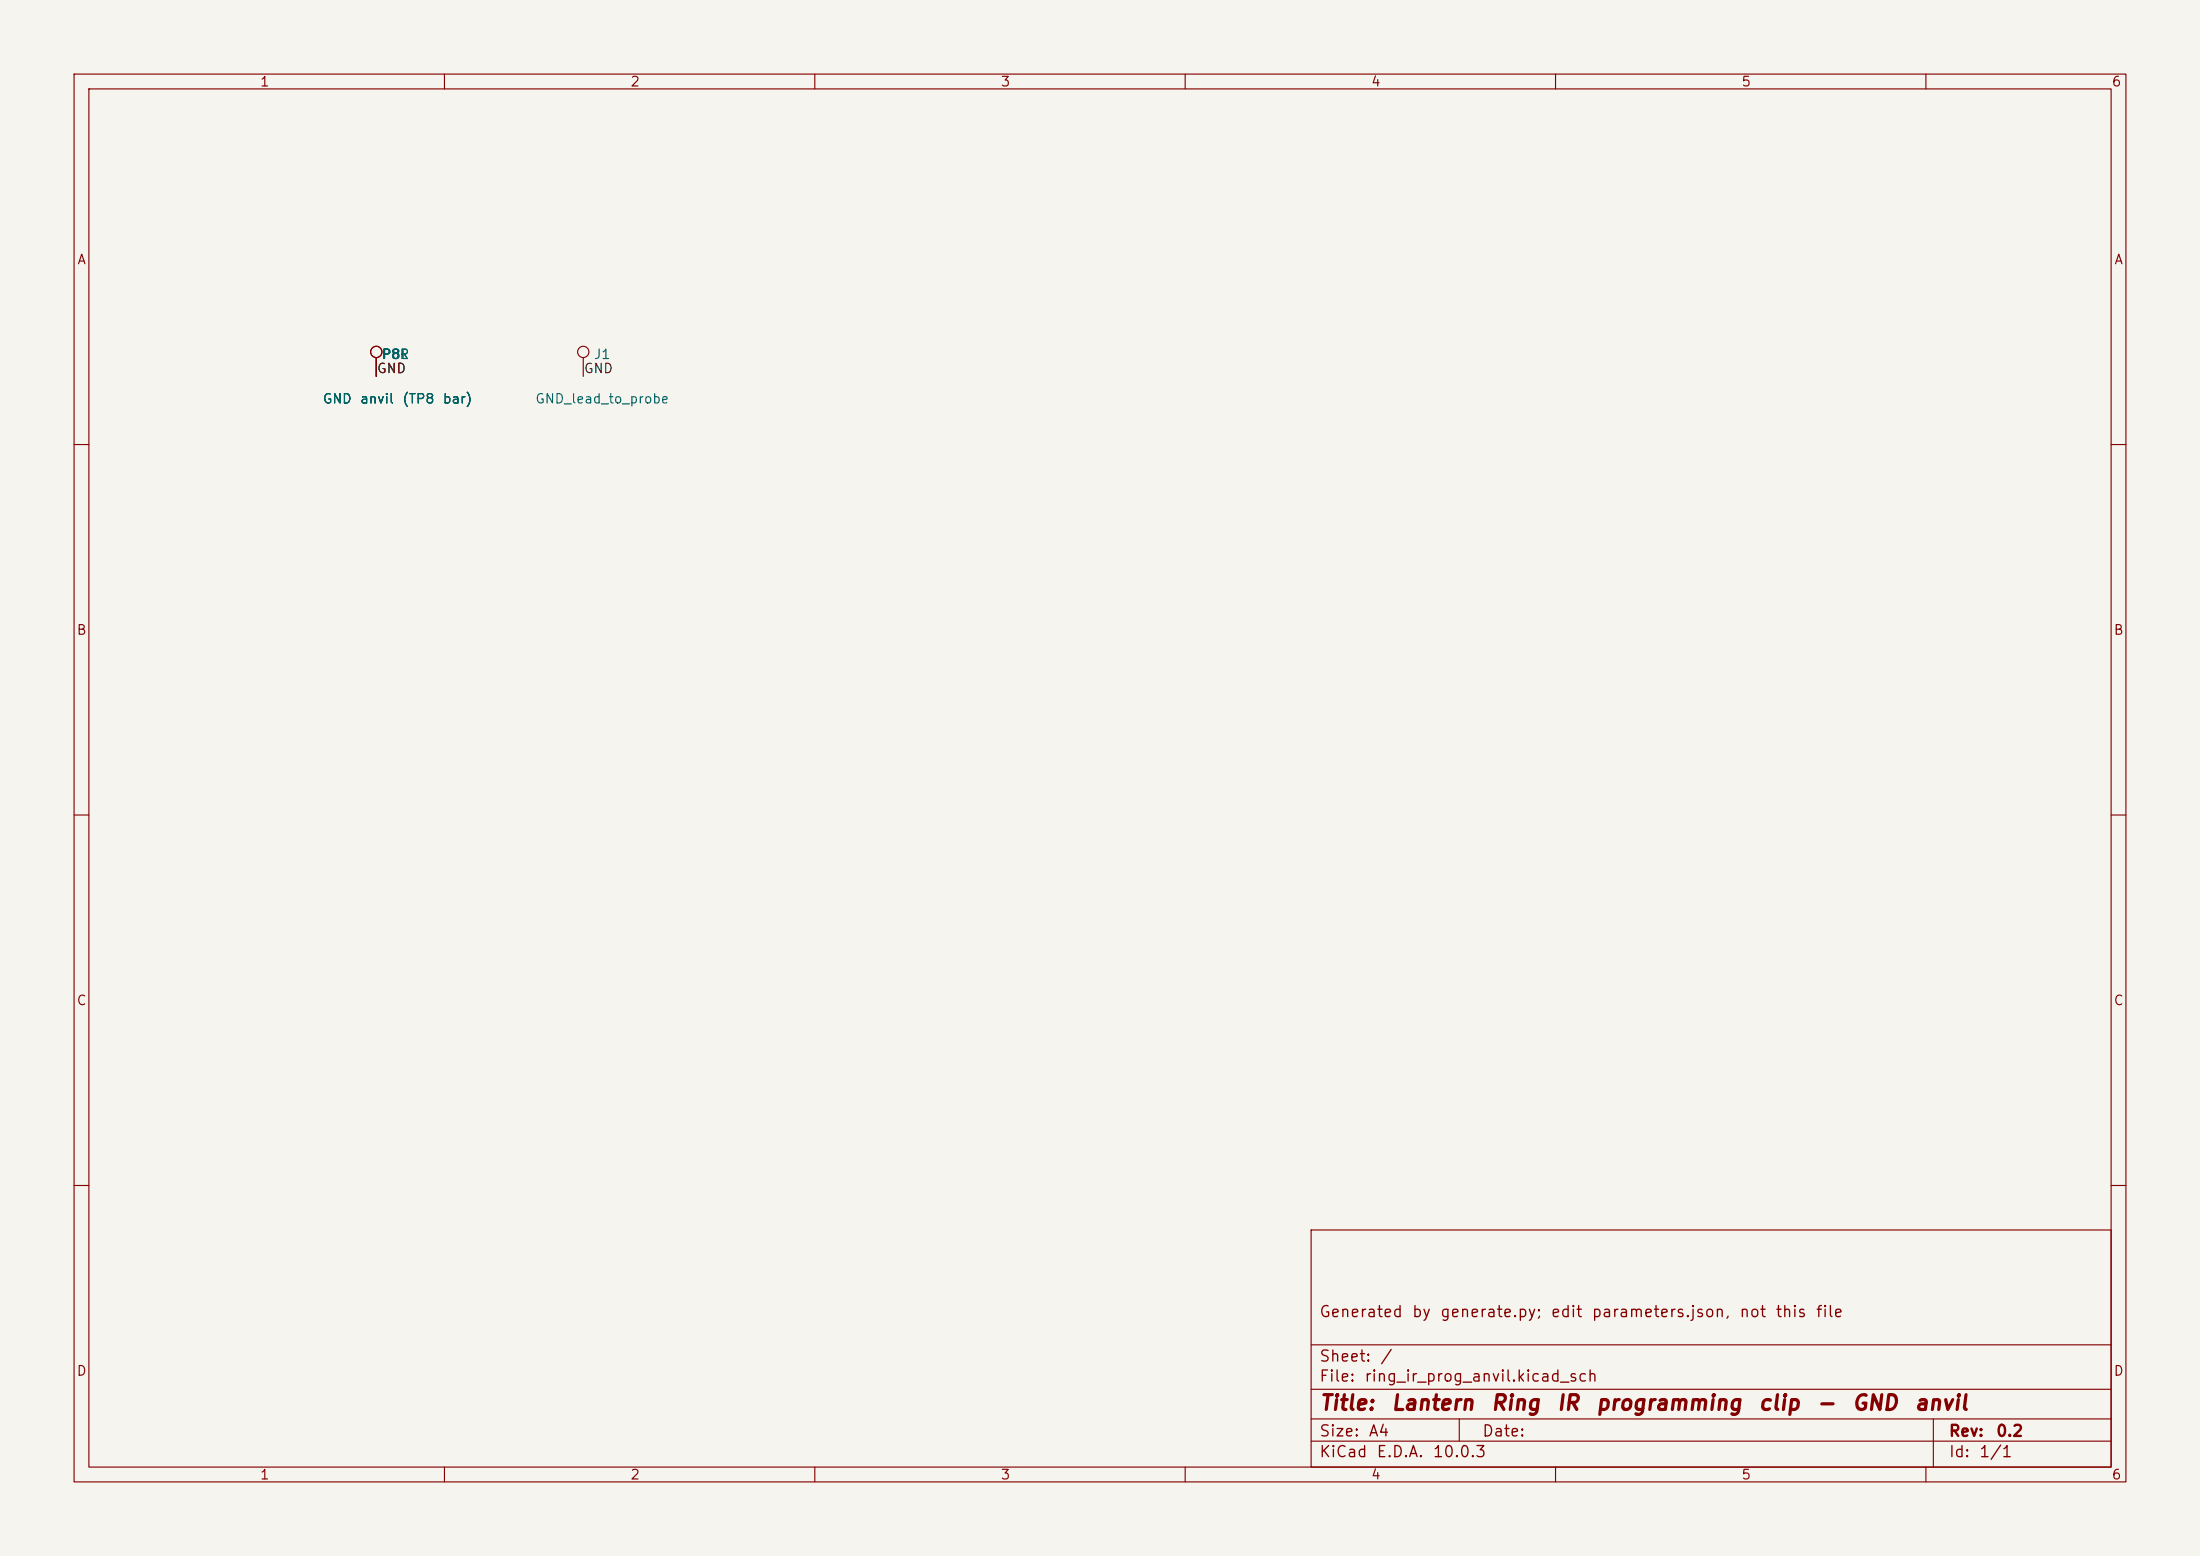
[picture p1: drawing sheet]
<svg xmlns="http://www.w3.org/2000/svg" width="297mm" height="210mm" viewBox="0 0 297 210" stroke-linecap="round" stroke-linejoin="round" font-family="sans-serif">
<path d="M0 0h297v210h-297z" fill="#f5f4ef" stroke="#f5f4ef" stroke-width=".14"/>
<g fill="none" stroke="#840000" stroke-width=".15">
<path d="M10 10h277v190h-277zM12 12h273v186h-273zM60 10v2M110 10v2M160 10v2M210 10v2M260 10v2M50.8 48.3v2.5M78.7 48.3v2.5M10 60h2M285 60h2M10 110h2"/>
<path d="M285 110h2M10 160h2M177 166h108v32h-108zM285 160h2M60 198v2M110 198v2M160 198v2M177 194.5h108M177 191.5h108M177 187.5h108M177 181.5h108M197 191.5v3"/>
<path d="M210 198v2M260 198v2M261 191.5v6.5"/>
<circle cx="50.8" cy="47.5" r=".76"/>
<circle cx="78.7" cy="47.5" r=".76"/>
</g>
<g font-size="2" fill="#840000">
<text x="178" y="190.8">Title:</text>
<text x="187.7" y="190.8">Lantern</text>
<text x="201.1" y="190.8">Ring</text>
<text x="210" y="190.8">IR</text>
<text x="215.3" y="190.8">programming</text>
<text x="237.2" y="190.8">clip</text>
<text x="245.1" y="190.8">-</text>
<text x="249.9" y="190.8">GND</text>
<text x="258.3" y="190.8">anvil</text>
</g>
<g font-size="1.5" fill="#840000">
<text x="178" y="178.2">Generated</text>
<text x="190.5" y="178.2">by</text>
<text x="194.3" y="178.2">generate.py;</text>
<text x="209.3" y="178.2">edit</text>
<text x="214.8" y="178.2">parameters.json,</text>
<text x="234.7" y="178.2">not</text>
<text x="239.6" y="178.2">this</text>
<text x="245" y="178.2">file</text>
<text x="178" y="184.2">Sheet:</text>
<text x="186.2" y="184.2">/</text>
<text x="178" y="186.9">File:</text>
<text x="184.1" y="186.9">ring_ir_prog_anvil.kicad_sch</text>
<text x="178" y="197.1">KiCad</text>
<text x="178" y="194.3">Size:</text>
<text x="184.7" y="194.3">A4</text>
<text x="185.7" y="197.1">E.D.A.</text>
<text x="193.3" y="197.1">10.0.3</text>
<text x="200" y="194.3">Date:</text>
<text x="263" y="194.3">Rev:</text>
<text x="263" y="197.1">Id:</text>
<text x="267.1" y="197.1">1/1</text>
<text x="269.4" y="194.3">0.2</text>
</g>
<g font-size="1.3" fill="#840000">
<text x="35" y="12">1</text>
<text x="85" y="12">2</text>
<text x="135" y="12">3</text>
<text x="185" y="12">4</text>
<text x="235" y="12">5</text>
<text x="285" y="12">6</text>
<text x="10.3" y="36">A</text>
<text x="285.3" y="36">A</text>
<text x="10.3" y="86">B</text>
<text x="285.3" y="86">B</text>
<text x="10.3" y="136">C</text>
<text x="285.3" y="136">C</text>
<text x="10.3" y="186">D</text>
<text x="285.3" y="186">D</text>
<text x="35" y="200">1</text>
<text x="85" y="200">2</text>
<text x="135" y="200">3</text>
<text x="185" y="200">4</text>
<text x="235" y="200">5</text>
<text x="285" y="200">6</text>
</g>
<g font-size="1.3" fill="#0f0f0f">
<text x="50.8" y="50.7">GND</text>
<text x="78.7" y="50.7">GND</text>
</g>
<g font-size="1.3" fill="#006464">
<text x="51.4" y="48.8">P8R</text>
<text x="51.5" y="48.8">P8L</text>
<text x="80.1" y="48.8">J1</text>
<text x="43.5" y="54.8">GND</text>
<text x="48.5" y="54.8">anvil</text>
<text x="54.2" y="54.8">(TP8</text>
<text x="59.7" y="54.8">bar)</text>
<text x="72.2" y="54.8">GND_lead_to_probe</text>
</g>
</svg>
